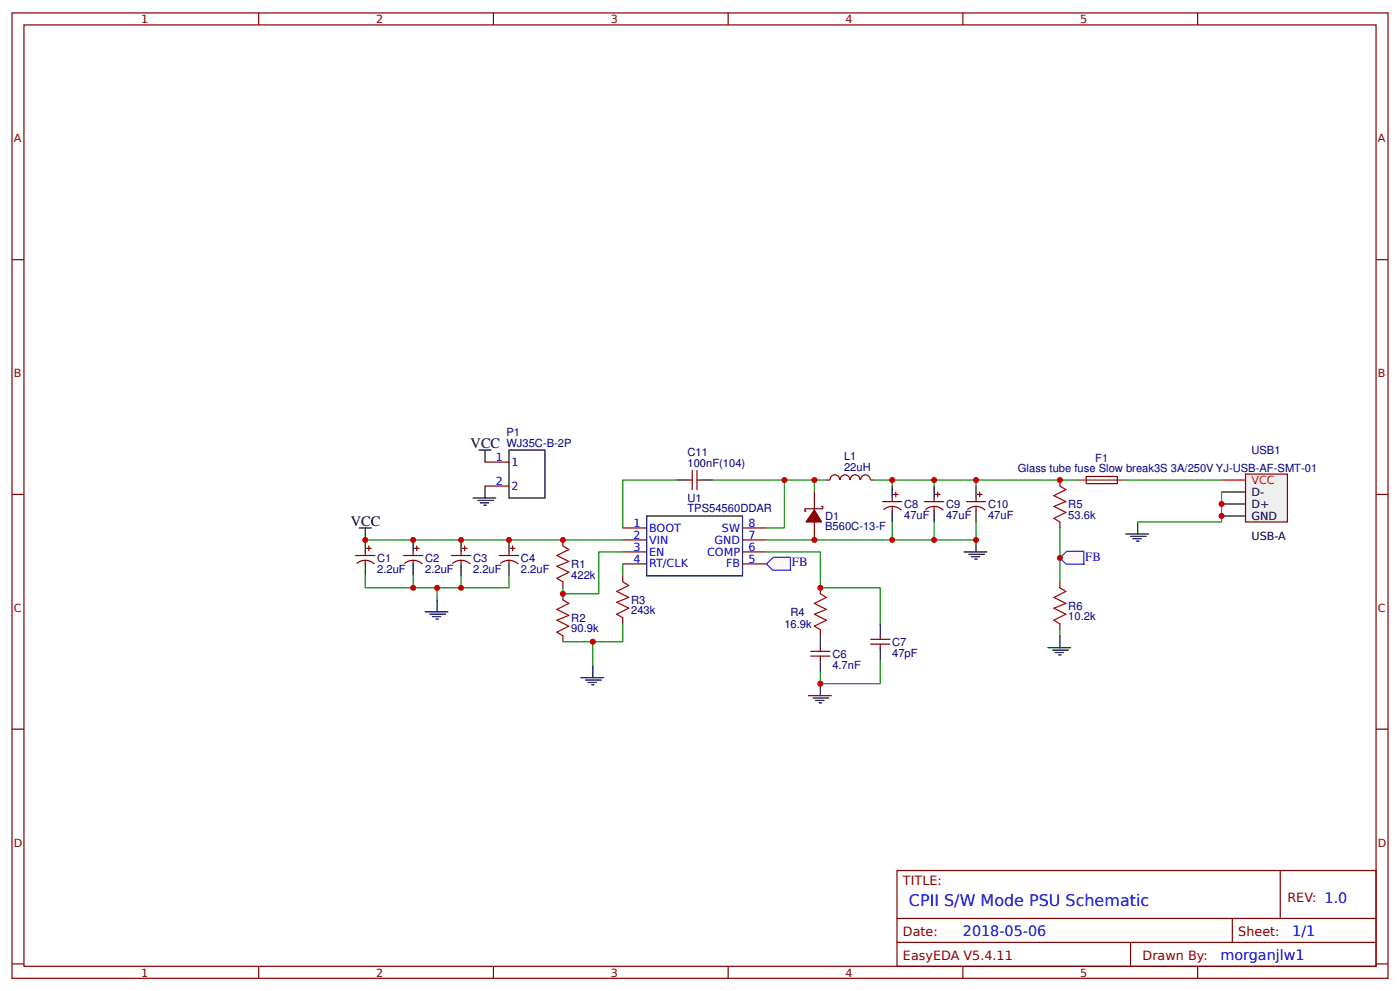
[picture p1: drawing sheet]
<svg xmlns="http://www.w3.org/2000/svg" width="309mm" height="219mm" viewBox="0 0 309 219" stroke-linecap="round" stroke-linejoin="round" font-family="sans-serif">
<g fill="none" stroke="#800" stroke-width=".26">
<path d="M2.6 2.9h304.1v213.2h-304.1zM5.3 5.5h298.7v208h-298.7zM57.1 2.9v2.6M109 2.9v2.6M160.9 2.9v2.6M212.7 2.9v2.6M264.6 2.9v2.6M2.6 57.4h2.7M304 57.4h2.7M2.6 109.2h2.7M137.6 116.6h5.3M137.6 119.3h5.3"/>
<path d="M164 116.6h5.3M164 119.3h5.3M304 109.2h2.7M137.6 121.9h5.3M137.6 124.6h5.3M164 121.9h5.3M164 124.6h5.3M2.6 161.1h2.7M304 161.1h2.7M198.2 192.3h105.8v21.2h-105.8zM282.8 192.3v10.6M2.6 212.9h2.7"/>
<path d="M57.1 213.5v2.6M109 213.5v2.6M160.9 213.5v2.6M198.2 202.9h105.8M198.2 208.2h105.8M212.7 213.5v2.6M249.8 208.2v5.3M264.6 213.5v2.6M272.3 202.9v5.3M304 212.9h2.7"/>
</g>
<path d="M104.5 110h5M105.6 110.5h3.4M106.1 111.1h1.8M106.9 111.6h.5M107.2 107.4v2.6M142.9 114h21.1v13.2h-21.1z" fill="none" stroke="#000" stroke-width=".26"/>
<path d="M275.2 104.7h9.2v10.6h-9.2z" fill="#efefef" stroke="#800" stroke-width=".26"/>
<path d="M269.9 106h5.3" fill="none" stroke="#f00" stroke-width=".26"/>
<g fill="none" stroke="#000" stroke-width=".26">
<path d="M215.6 119.3v2.6M248.7 118h5M249.8 118.5h3.4M250.3 119h1.8M251.1 119.5h.5M251.4 115.3v2.7M269.9 108.7h5.3M269.9 111.3h5.3M269.9 114h5.3M93.9 135.1h5.1M95 135.7h3.4M95.5 136.2h1.9"/>
<path d="M96.3 136.7h.5M96.6 132.5v2.6M213 121.9h5M214 122.4h3.5M214.6 123h1.8M215.4 123.5h.5M128.3 149.7h5M129.4 150.2h3.4M129.9 150.8h1.9M130.7 151.3h.5M131 147.1v2.6"/>
</g>
<path d="M157.4 106h15.9v10.6h-4M173.3 106h6.6M182.6 106h-2.7v2.7M193.1 106h45M197.1 115.3v4M206.4 115.3v4M215.6 115.3v4h-46.3M137.6 137.8v4h-6.6M137.6 121.9h-5.3v9.3h-7.9v-1.3M137.6 124.6v2.6M124.4 141.8h6.6v5.3" fill="none" stroke="#080" stroke-width=".26"/>
<path d="M169.3 124.6l1.6-1.5h3.7l.1 2.9h-4z" fill="#fff7f8" stroke="#430aff" stroke-width=".26"/>
<path d="M234.2 116.6v11.9" fill="none" stroke="#080" stroke-width=".26"/>
<path d="M231.5 143.1h5M232.6 143.6h3.4M233.1 144.1h1.8M233.9 144.7h.5M234.2 140.4v2.7" fill="none" stroke="#000" stroke-width=".26"/>
<path d="M234.2 123.2l1.5-1.4h3.7l.1 2.8h-4z" fill="#fff7f8" stroke="#430aff" stroke-width=".26"/>
<g fill="none" stroke="#080" stroke-width=".26">
<path d="M80.7 119.3h56.9M149.5 106h-11.9v10.6M197.1 106v1.4M206.4 106v1.4M215.6 106v1.4M248.7 106h21.2M269.9 108.7v6.6h-18.5M80.7 127.2v2.7h31.7v-2.7M91.3 127.2v2.7M96.6 129.9v2.6M101.9 127.2v2.7M169.3 121.9h11.9v8h13.3v7.9"/>
<path d="M234.2 139.1v1.3M194.5 145.7v5.3h-13.3v-2.6"/>
</g>
<g fill="none" stroke="#800" stroke-width=".26">
<path d="M107.2 102.1h5.2M107.2 107.4h5.2M124.4 119.3v1.3M152.1 106h.8M152.9 103.9v4.3M154 106h.8M154 103.9v4.3M179.9 108.7v4M179.9 115.3v4M181.5 111.9h.3v.5h-4v.5h.3M185.5 106a1.06 1.06 0 0 0-1.1-1.1 1.06 1.06 0 0 0-1 1.1h-.8M185.6 106a1.06 1.06 0 0 1 1.1-1.1 1.06 1.06 0 0 1 1 1.1"/>
<path d="M187.9 106a1.06 1.06 0 0 1 1-1.1 1.06 1.06 0 0 1 1.1 1.1M190.2 106a1.06 1.06 0 0 1 1-1.1 1.06 1.06 0 0 1 1.1 1.1M192.4 106h.7M195 110.8h4.2M195.2 112.6a2.85 2.85 0 0 1 3.9 .1M197.1 110v.8M197.1 111.9v.8M197.4 109.2h1M197.9 108.7v1M204.3 110.8h4.2M204.5 112.6a2.85 2.85 0 0 1 3.9 .1M206.4 110v.8"/>
<path d="M206.4 111.9v.8M206.6 109.2h1.1M207.2 108.7v1M213.5 110.8h4.3M213.7 112.6a2.85 2.85 0 0 1 4 .1M215.6 110v.8M215.6 111.9v.8M215.9 109.2h1.1M216.4 108.7v1M234.2 106v1.4M234.2 115.3v1.3M240 105.3h6.8l.1 1.5h-6.9z"/>
<path d="M78.6 122.7h4.2M78.8 124.5a2.85 2.85 0 0 1 3.9 .1M80.7 121.9v.8M80.7 123.8v.8M81 121.1h1M81.5 120.6v1.1M89.2 122.7h4.2M89.4 124.5a2.85 2.85 0 0 1 3.9 .1M91.3 121.9v.8M91.3 123.8v.8M91.5 121.1h1.1M92.1 120.6v1.1"/>
<path d="M99.7 122.7h4.3M100 124.5a2.85 2.85 0 0 1 3.9 .1M101.9 121.9v.8M101.9 123.8v.8M102.1 121.1h1.1M102.7 120.6v1.1M110.3 122.7h4.3M110.5 124.5a2.85 2.85 0 0 1 4 .1M112.4 121.9v.8M112.4 123.8v.8M112.7 121.1h1.1M113.2 120.6v1.1"/>
<path d="M124.4 128.5v1.4M124.4 131.2v1.3M137.6 127.2v1.3M137.6 136.5v1.3M181.2 129.9v1.3M181.2 139.1v1.3M234.2 128.5v1.4M234.2 137.8v1.3M124.4 140.4v1.4M179.1 144.9h4.3M179.1 143.9h4.3M181.2 143.1v.8"/>
<path d="M181.2 144.9v.8M192.4 142.3h4.2M192.4 141.2h4.2M194.5 140.4v.8M194.5 142.3v.8"/>
</g>
<path d="M179.9 112.7l1.6 2.6h-3.4z" fill="#800" stroke="#800" stroke-width=".26"/>
<g fill="none" stroke="#000" stroke-width=".26">
<path d="M105.8 99.4h2.7M107.2 99.4v2.7M112.4 99.4h8v10.6h-8zM79.4 116.6h2.6M80.7 116.6v5.3M91.3 119.3v2.6M101.9 119.3v2.6M112.4 119.3v2.6M149.5 106h2.6M154.8 106h2.6M197.1 107.4v2.6M197.1 112.7v2.6"/>
<path d="M206.4 107.4v2.6M206.4 112.7v2.6M215.6 107.4v2.6M215.6 112.7v2.6M80.7 124.6v2.6M91.3 124.6v2.6M101.9 124.6v2.6M112.4 124.6v2.6M194.5 137.8v2.6M178.6 153.7h5M179.7 154.2h3.4M180.2 154.7h1.8"/>
<path d="M181 155.3h.5M181.2 140.4v2.7M181.2 145.7v2.7M181.2 151v2.7M194.5 143.1v2.6"/>
</g>
<path d="M234.2 107.4l1.3 .8-2.7 1.3 2.7 1.3-2.7 1.1 2.7 1.3-2.7 1.3 1.4 .8M124.4 120.6l1.3 .8-2.7 1.3 2.7 1.3-2.7 1.1 2.7 1.3-2.7 1.3 1.4 .8M124.4 132.5l1.3 .8-2.7 1.3 2.7 1.3-2.7 1.1 2.7 1.3-2.7 1.3 1.4 .8M137.6 128.5l1.3 .8-2.6 1.4 2.6 1.3-2.6 1 2.6 1.4-2.6 1.3 1.3 .8M181.2 131.2l1.4 .8-2.7 1.3 2.7 1.3-2.7 1.1 2.7 1.3-2.7 1.3 1.3 .8M234.2 129.9l1.3 .8-2.7 1.3 2.7 1.3-2.7 1.1 2.7 1.3-2.7 1.3 1.4 .8" fill="none" stroke="#a00000" stroke-width=".26"/>
<path d="M238.1 106h10.6" fill="none" stroke="#8d2323" stroke-width=".26"/>
<g fill="#c00">
<circle cx="80.7" cy="119.3" r=".66"/>
<circle cx="181.2" cy="129.9" r=".66"/>
<circle cx="124.4" cy="131.2" r=".66"/>
<circle cx="181.2" cy="151" r=".66"/>
<circle cx="197.1" cy="106" r=".66"/>
<circle cx="215.6" cy="106" r=".66"/>
<circle cx="101.9" cy="129.9" r=".66"/>
<circle cx="234.2" cy="123.2" r=".66"/>
<circle cx="215.6" cy="119.3" r=".66"/>
<circle cx="206.4" cy="119.3" r=".66"/>
<circle cx="131" cy="141.8" r=".66"/>
<circle cx="179.9" cy="106" r=".66"/>
<circle cx="173.3" cy="106" r=".66"/>
<circle cx="197.1" cy="119.3" r=".66"/>
<circle cx="179.9" cy="119.3" r=".66"/>
<circle cx="91.3" cy="129.9" r=".66"/>
<circle cx="96.6" cy="129.9" r=".66"/>
<circle cx="206.4" cy="106" r=".66"/>
<circle cx="234.2" cy="106" r=".66"/>
<circle cx="269.9" cy="111.3" r=".66"/>
<circle cx="269.9" cy="114" r=".66"/>
<circle cx="124.4" cy="119.3" r=".66"/>
<circle cx="112.4" cy="119.3" r=".66"/>
<circle cx="101.9" cy="119.3" r=".66"/>
<circle cx="91.3" cy="119.3" r=".66"/>
</g>
<text font-size="3.5" fill="#00f" x="200.8" y="200.2">CPII S/W Mode PSU Schematic</text>
<g font-size="3.2">
<text x="104" y="98.9">VCC</text>
<text x="77.5" y="116.1">VCC</text>
</g>
<g font-size="3.2" fill="#00f">
<text x="212.7" y="206.9">2018-05-06</text>
<text x="285.5" y="206.9">1/1</text>
<text x="269.6" y="212.1">morganjlw1</text>
</g>
<g font-size="2.8" fill="#00f">
<text x="175" y="125.1">FB</text>
<text x="239.8" y="123.8">FB</text>
</g>
<g font-size="2.8" fill="#800">
<text x="199.5" y="195.5">TITLE:</text>
<text x="284.4" y="199.2">REV: 1.0</text>
<text x="199.5" y="206.9">Date:</text>
<text x="273.6" y="206.9">Sheet:</text>
<text x="199.5" y="212.1">EasyEDA V5.4.11</text>
<text x="252.4" y="212.1">Drawn By:</text>
</g>
<g font-size="2.5" fill="#800">
<text x="31.2" y="5.1">1</text>
<text x="83.1" y="5.1">2</text>
<text x="134.9" y="5.1">3</text>
<text x="186.8" y="5.1">4</text>
<text x="238.7" y="5.1">5</text>
<text x="3" y="31.4">A</text>
<text x="304.4" y="31.4">A</text>
<text x="3" y="83.3">B</text>
<text x="304.4" y="83.3">B</text>
<text x="3" y="135.1">C</text>
<text x="304.4" y="135.1">C</text>
<text x="3" y="187">D</text>
<text x="304.4" y="187">D</text>
<text x="31.2" y="215.7">1</text>
<text x="83.1" y="215.7">2</text>
<text x="134.9" y="215.7">3</text>
<text x="186.8" y="215.7">4</text>
<text x="238.7" y="215.7">5</text>
</g>
<g font-size="2.5" fill="#00f">
<text x="109.6" y="101.8">1</text>
<text x="109.6" y="107.1">2</text>
<text x="113" y="102.9">1</text>
<text x="113" y="108.2">2</text>
<text x="140" y="116.4">1</text>
<text x="140" y="119">2</text>
<text x="143.4" y="117.4">BOOT</text>
<text x="159.5" y="117.4">SW</text>
<text x="165.4" y="119">7</text>
<text x="165.4" y="116.4">8</text>
<text x="140" y="121.7">3</text>
<text x="140" y="124.3">4</text>
<text x="143.4" y="120.1">VIN</text>
<text x="143.4" y="122.7">EN</text>
<text x="143.4" y="125.4">RT/CLK</text>
<text x="156.2" y="122.7">COMP</text>
<text x="157.9" y="120.1">GND</text>
<text x="160.4" y="125.4">FB</text>
<text x="165.4" y="124.3">5</text>
<text x="165.4" y="121.7">6</text>
</g>
<g font-size="2.5" fill="#000080">
<text x="111.9" y="98.6">WJ35C-B-2P</text>
<text x="111.9" y="96.2">P1</text>
<text x="151.9" y="100.8">C11</text>
<text x="186.5" y="101.7">L1</text>
<text x="276.5" y="100.2">USB1</text>
<text x="151.9" y="103.1">100nF(104)</text>
<text x="186.5" y="104.1">22uH</text>
<text x="224.9" y="104.3">Glass tube fuse Slow break3S 3A/250V YJ-USB-AF-SMT-01</text>
<text x="242" y="102.1">F1</text>
<text x="151.9" y="113.2">TPS54560DDAR</text>
<text x="151.9" y="110.8">U1</text>
<text x="199.8" y="112.2">C8</text>
<text x="209" y="112.2">C9</text>
<text x="218.3" y="112.2">C10</text>
<text x="236" y="112.2">R5</text>
<text x="182.3" y="117.2">B560C-13-F</text>
<text x="182.3" y="114.8">D1</text>
<text x="199.8" y="114.6">47uF</text>
<text x="209" y="114.6">47uF</text>
<text x="218.3" y="114.6">47uF</text>
<text x="236" y="114.6">53.6k</text>
<text x="83.3" y="124.1">C1</text>
<text x="93.9" y="124.1">C2</text>
<text x="104.5" y="124.1">C3</text>
<text x="115.1" y="124.1">C4</text>
<text x="126.2" y="125.4">R1</text>
<text x="83.3" y="126.5">2.2uF</text>
<text x="93.9" y="126.5">2.2uF</text>
<text x="104.5" y="126.5">2.2uF</text>
<text x="115.1" y="126.5">2.2uF</text>
<text x="126.2" y="127.8">422k</text>
<text x="126.2" y="137.3">R2</text>
<text x="139.4" y="135.7">243k</text>
<text x="139.4" y="133.4">R3</text>
<text x="174.6" y="136.1">R4</text>
<text x="236" y="137.1">10.2k</text>
<text x="236" y="134.7">R6</text>
<text x="126.2" y="139.7">90.9k</text>
<text x="173.3" y="138.7">16.9k</text>
<text x="197.1" y="142.6">C7</text>
<text x="183.9" y="147.7">4.7nF</text>
<text x="183.9" y="145.3">C6</text>
<text x="197.1" y="145">47pF</text>
</g>
<text font-size="2.5" fill="#f00" x="276.5" y="106.8">VCC</text>
<g font-size="2.5">
<text x="276.5" y="109.5">D-</text>
<text x="276.5" y="112.1">D+</text>
<text x="276.5" y="114.8">GND</text>
<text x="276.5" y="119.3">USB-A</text>
</g>
</svg>
